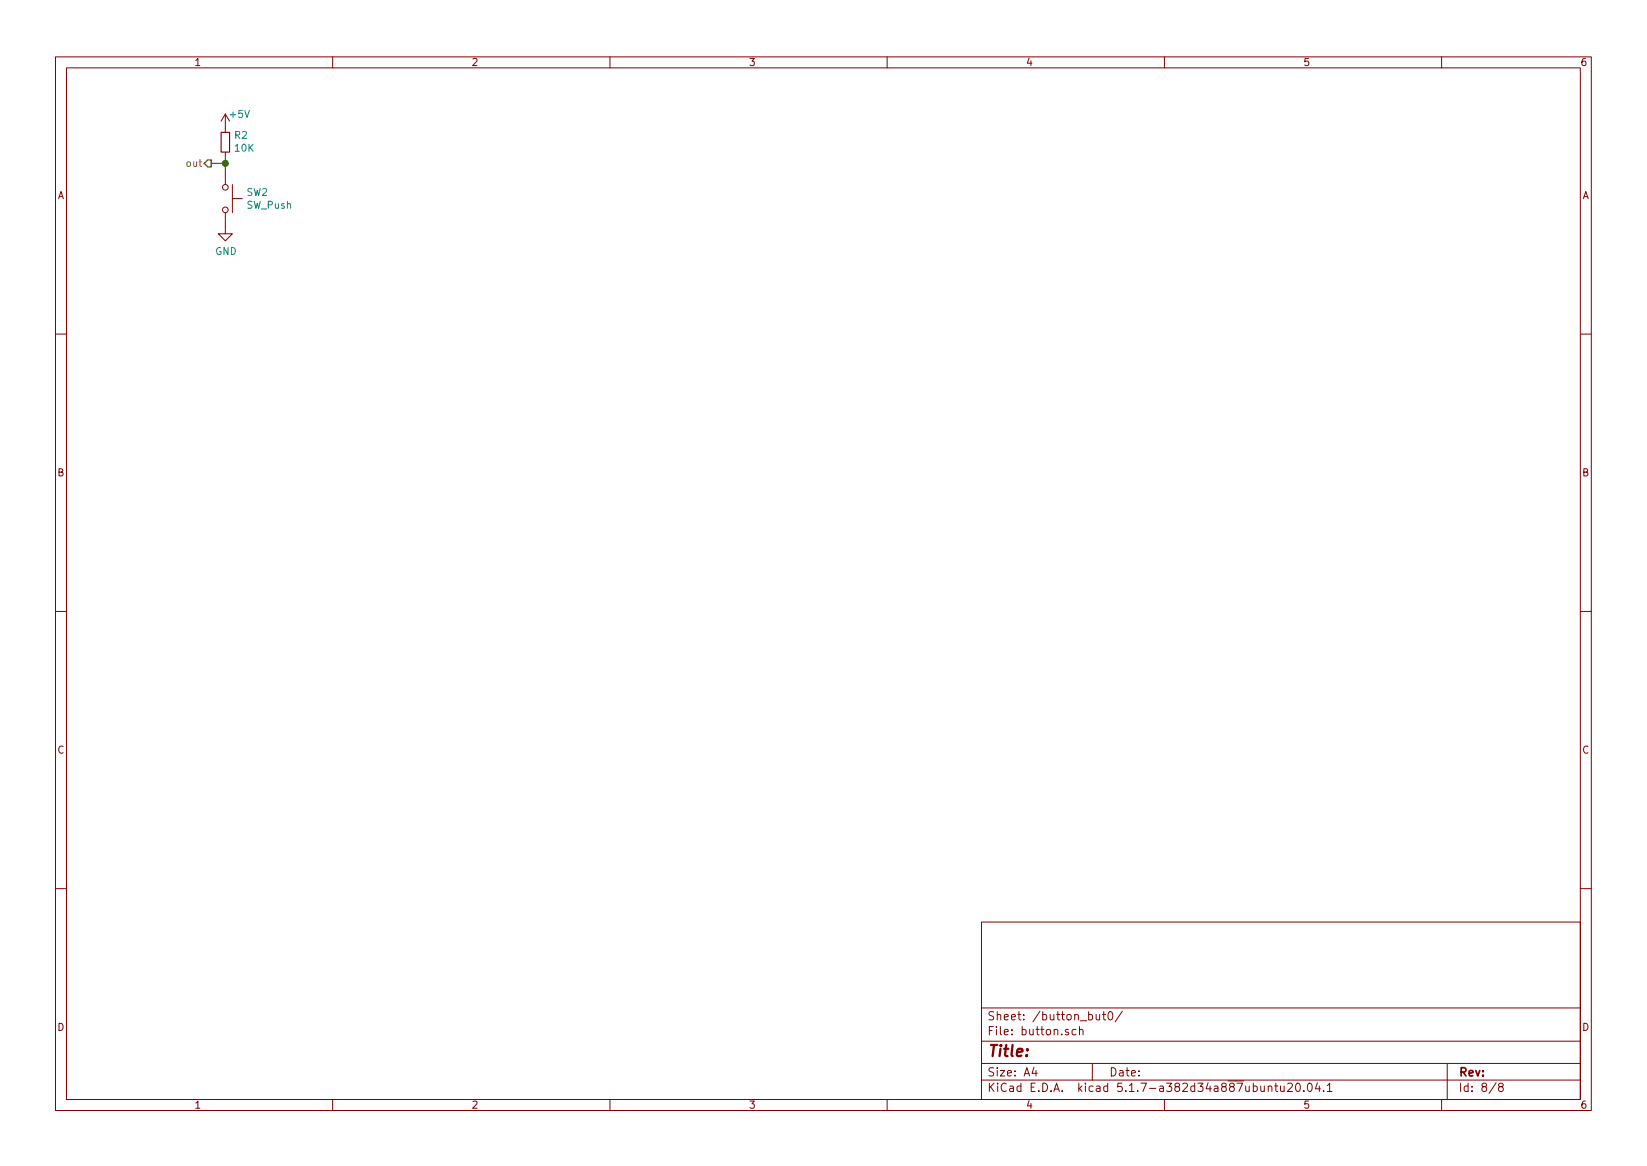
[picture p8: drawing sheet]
<svg xmlns="http://www.w3.org/2000/svg" width="297mm" height="210mm" viewBox="0 0 297 210" stroke-linecap="round" stroke-linejoin="round" font-family="sans-serif">
<g fill="none" stroke="#840000" stroke-width=".18">
<path d="M10 10.3h277v189.9h-277zM12 12.2h273v186.1h-273zM60 10.3v1.9M110 10.3v1.9M160 10.3v1.9M210 10.3v1.9M260 10.3v1.9M40.6 38.3v3.9h1.3l-1.3 1.2-1.2-1.2h1.2M40.6 20.6l-.7 1.2M40.6 20.6v3.3M40.6 27.4v.8M40.6 30.7v2.6"/>
<path d="M40.6 20.6l.8 1.2M41.9 35.8h1.8M41.9 33.3v5M10 60.2h2M285 60.2h2M10 110.3h2M285 110.3h2M10 160.2h2M177 166.3h108v32h-108zM285 160.2h2M60 198.3v1.9M110 198.3v1.9"/>
<path d="M160 198.3v1.9M177 194.8h108M177 191.8h108M177 187.8h108M177 181.8h108M186.5 192.5l-.4 1h1M186.8 193v1M192.7 185.7l-.4-.1-.2 .2 .1 .2 .5 .2v.3h-.6M194.1 185.7l-.5-.1-.3 .3 .2 .6h.6M194.7 185.7l.2-.1 .4 .1v.9M194.7 185.1v1.5M197 191.8v3"/>
<path d="M197.7 182.9v.8a.37 .37 0 0 0 .6 .1M198.3 182.9v1M198.8 182.9h.6M199.1 182.4v1.3l.3 .2M200 182.6l.3-.2a.94 .94 0 0 1 0 1.5 .79 .79 0 0 1-.3-1.3zM202.4 182.3l-1.3 2M210 198.3v1.9M228.7 196l.1-.1a.37 .37 0 0 1 .6 .1v.8M228.7 195.8v1M229.9 195.8h.6M230.1 195.3v1.3l.4 .2M230.9 195.8v.8a.39 .39 0 0 0 .7 .1"/>
<path d="M231.6 195.8v1M232.2 195.5l.2-.2h.4l.2 .2 .1 .3-.9 1h.9M233.8 195.5l.2-.2a.8 .8 0 0 1 .5 .8 .8 .8 0 0 1-.5 .7l-.2-.1-.1-.4zM235.2 196.7v.1M235.9 195.5l.2-.2a.81 .81 0 0 1 .6 .6 .81 .81 0 0 1-.3 .8l-.1 .1a.79 .79 0 0 1-.4-1.3zM237.6 195.2l-.4 1.1h1M237.9 195.8v1M238.7 196.7v.1M239.4 195.8l.4-.5v1.5M239.4 196.8h.8M260 198.3v1.9M261 191.8v6.5"/>
<path d="M269.8 195.2l-1.2 2M270.6 196l-.3-.2v-.2l.3-.3h.2l.3 .3-.1 .2-.6 .2-.1 .3v.4l.3 .1h.2l.3-.3v-.2l-.3-.3"/>
<circle cx="40.6" cy="37.8" r=".51"/>
<circle cx="40.6" cy="33.8" r=".51"/>
</g>
<path d="M39.9 23.9h1.5v3.5h-1.5z" fill="none" stroke="#840000" stroke-width=".2"/>
<path d="M38.1 29.5h2.5M40.6 28.2v2.5" fill="none" stroke="#008400" stroke-width=".18"/>
<path d="M37.5 28.8h.6v1.3h-.6l-.7-.6z" fill="none" stroke="#848400" stroke-width=".25"/>
<circle cx="40.6" cy="29.5" r=".51" fill="#008400" stroke="#008400" stroke-width=".25"/>
<text font-size="2.8" fill="#840000" x="178" y="190.5">Title:</text>
<g font-size="2.1" fill="#840000">
<text x="178" y="184">Sheet: /button_but0/</text>
<text x="178" y="186.7">File: button.sch</text>
<text x="178" y="196.9">KiCad E.D.A. kicad 5.1.7-a382d34a887ubuntu20.04.1</text>
<text x="178" y="194.1">Size: A4</text>
<text x="200" y="194.1">Date:</text>
<text x="263" y="194.1">Rev:</text>
<text x="263" y="196.9">Id: 8/8</text>
</g>
<g font-size="1.8" fill="#840000">
<text x="35" y="11.9">1</text>
<text x="85" y="11.9">2</text>
<text x="135" y="11.9">3</text>
<text x="185" y="11.9">4</text>
<text x="235" y="11.9">5</text>
<text x="285" y="11.9">6</text>
<text x="10.4" y="35.9">A</text>
<text x="285.4" y="35.9">A</text>
<text x="10.4" y="85.9">B</text>
<text x="285.4" y="85.9">B</text>
<text x="10.4" y="135.9">C</text>
<text x="285.4" y="135.9">C</text>
<text x="10.4" y="185.9">D</text>
<text x="285.4" y="185.9">D</text>
<text x="35" y="199.9">1</text>
<text x="85" y="199.9">2</text>
<text x="135" y="199.9">3</text>
<text x="185" y="199.9">4</text>
<text x="235" y="199.9">5</text>
<text x="285" y="199.9">6</text>
</g>
<g font-size="1.8" fill="#008484">
<text x="41.6" y="21.3">+5V</text>
<text x="42.3" y="25">R2</text>
<text x="42.4" y="27.4">10K</text>
<text x="44.5" y="35.3">SW2</text>
<text x="44.5" y="37.6">SW_Push</text>
<text x="38.8" y="46">GND</text>
</g>
<text font-size="1.8" fill="#848400" x="33.8" y="30.1">out</text>
</svg>
